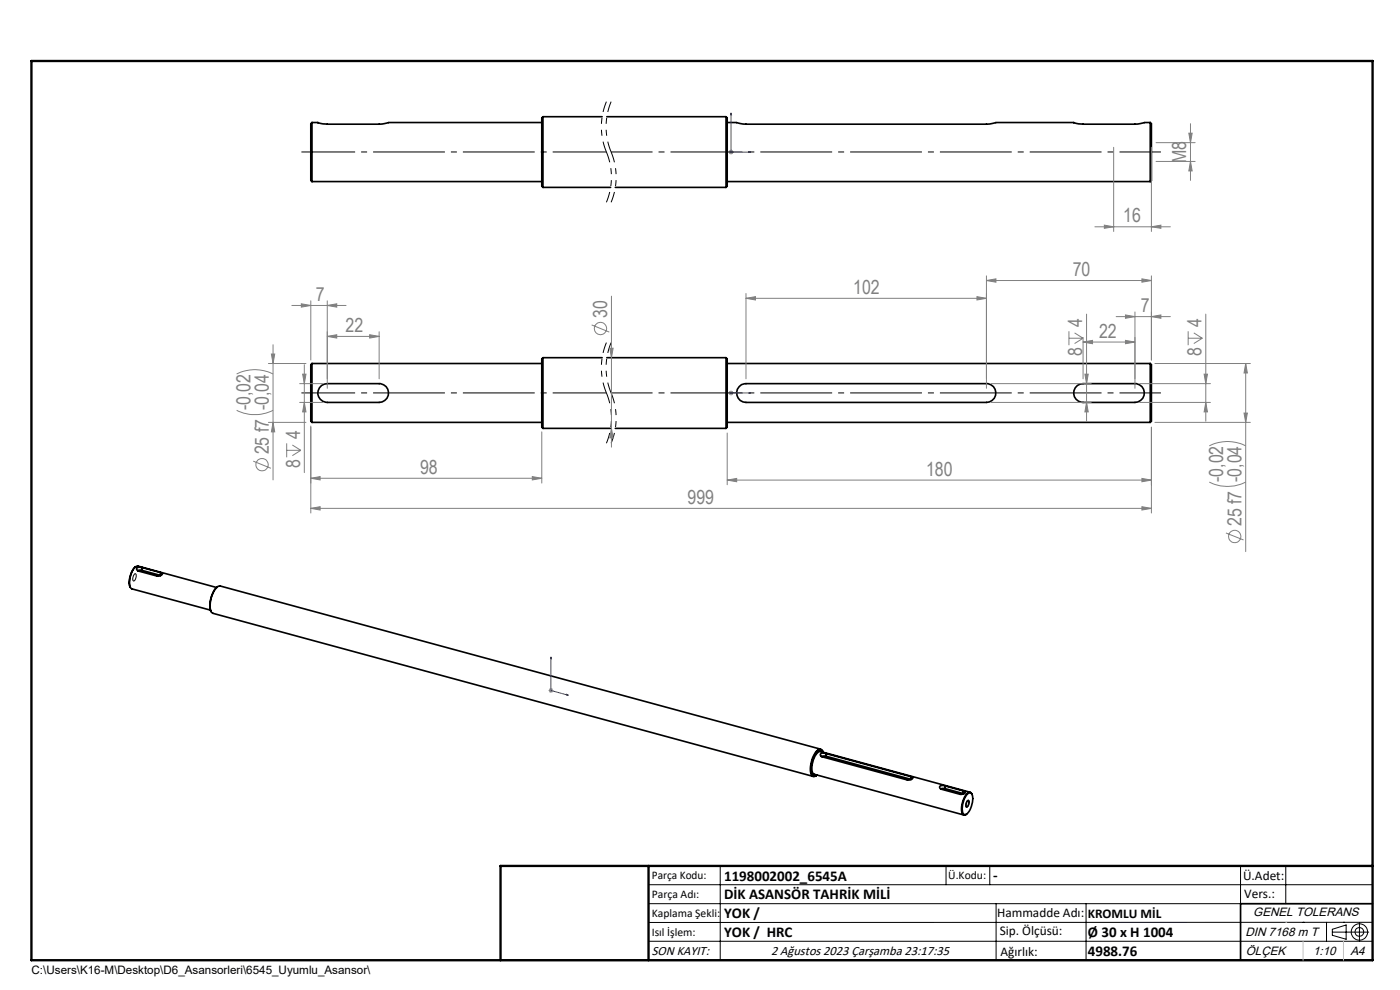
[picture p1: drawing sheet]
<svg xmlns="http://www.w3.org/2000/svg" width="297mm" height="210mm" viewBox="0 0 297 210" stroke-linecap="round" stroke-linejoin="round" font-family="sans-serif">
<g fill="none" stroke="#000" stroke-width=".35">
<path d="M66.2 26v12.5M66.2 26a.95 .95 0 0 0-.3 1v10.5a.95 .95 0 0 0 .3 1M66.2 26h1.3M66.2 38.5h48.7M67.5 26l1.9 .3h11l2-.3M82.4 26h32.5M115.2 24.8v14.9M115.2 24.8a.92 .92 0 0 0-.3 1v12.9a.86 .86 0 0 0 .3 1M115.2 24.8h12.5M115.2 39.7h14.3M128.7 24.8h25.3M130.5 39.7h23.5"/>
<path d="M154 24.8v14.9M154 24.8a.92 .92 0 0 1 .3 1v12.9a.86 .86 0 0 1-.3 1M154.3 26h2M154.3 38.5h89.7M156.3 26l2 .3h51l1.9-.3M211.2 26h16.6M227.8 26l2 .3h11l1.9-.3M242.7 26h1.3M244 26v12.5M244 26a.95 .95 0 0 1 .3 1v10.5a.95 .95 0 0 1-.3 1M66.2 77.1v12.5M66.2 77.1a.95 .95 0 0 0-.3 1.1v10.4a.86 .86 0 0 0 .3 1"/>
<path d="M66.2 77.1h48.7M115.2 75.9v15M115.2 75.9a.86 .86 0 0 0-.3 1v12.9a.95 .95 0 0 0 .3 1.1M115.2 75.9h12.5M128.7 75.9h25.3M154 75.9v15M154 75.9a.86 .86 0 0 1 .3 1v12.9a.95 .95 0 0 1-.3 1.1M154.3 77.1h89.7M244 77.1v12.5M244 77.1a.95 .95 0 0 1 .3 1.1v10.4a.86 .86 0 0 1-.3 1M66.2 89.6h48.7M68.2 81.8l1.2-.4h11a1.99 1.99 0 0 1 2 2 1.99 1.99 0 0 1-2 2h-11a2 2 0 0 1-1.9-1.4 2 2 0 0 1 .7-2.2z"/>
<path d="M115.2 90.9h14.3M130.5 90.9h23.5M154.3 89.6h89.7M156.8 82l.5-.4 1-.2h51a1.99 1.99 0 0 1 2 2 1.99 1.99 0 0 1-2 2h-51a2 2 0 0 1-1.9-1.2 2 2 0 0 1 .4-2.2zM228.6 81.8l1.2-.4h11a1.99 1.99 0 0 1 2 2 1.99 1.99 0 0 1-2 2h-11a2 2 0 0 1-1.9-1.4 2 2 0 0 1 .7-2.2zM28.8 120.2a4.5 4.5 0 0 0-1.2 4.4M30.2 120.4h-1a.31 .31 0 0 0-.2 .3 .31 .31 0 0 0 .1 .3l4.4 1.2 .5-.1 .5-.3-.5-.3M30.2 121l-.5-.1-.5 .2M30.2 120.4l3.8 1.1M30.2 121l3.8 1.1M30.2 120.4v.6M34 122.1h.1"/>
<path d="M34 121.5v.6M46 124.6l-16.7-4.5a1.78 1.78 0 0 0-1.4 1.5 3.1 3.1 0 0 0 0 3.2l16.8 4.6M46.1 124.5a5.4 5.4 0 0 0-1.4 5.2M174.1 158.9l-127.4-34.6a1.57 1.57 0 0 0-1.4 1.3 4.9 4.9 0 0 0-.4 4.4l127.6 34.7M174.6 159.4a.75 .75 0 0 0-.7-.5 .75 .75 0 0 0-.8 .5 5.6 5.6 0 0 0-.9 5.1l.3 .2 .7-.2M174.6 159.6a.74 .74 0 0 0-.7-.6 .74 .74 0 0 0-.7 .6 5.6 5.6 0 0 0-.9 4.8 .61 .61 0 0 0 1 0M175.2 159.8l-.6-.1a.44 .44 0 0 0-.6 .5l.4 .3 18.1 4.9 1-.1 .1-.4-.4-.2M175.2 159.8l18 4.9M175.2 159.8v.6M175.2 160.4l-.9 .1M175.2 160.4l18 4.9M193.2 165.3h.1"/>
<path d="M193.2 164.7v.6M200.5 166.7h-1l-.1 .4 .3 .3 4.2 1.1 .9-.3v-.3l-.4-.1M200.5 167.3h-.9M200.5 166.7l3.9 1.1M200.5 167.3l3.9 1M200.5 166.7v.6M204.4 168.3l.1 .1M204.4 167.8v.5M205 168.7a.68 .68 0 0 1 .9-.5 .68 .68 0 0 1 .4 .8 4.2 4.2 0 0 1-1.4 3.8 .68 .68 0 0 1-.7-.9 5 5 0 0 1 .8-3.2zM205.2 169.9h.1a.72 .72 0 0 1-.1 1.2l-.1 .1a.94 .94 0 0 1 .1-1.3zM205.8 168.1l-31.7-8.7a1.96 1.96 0 0 0-1.6 1.8 2.79 2.79 0 0 0 .2 3l31.8 8.7M206.2 168.5a.62 .62 0 0 0-.6-.5 .62 .62 0 0 0-.6 .5 4.5 4.5 0 0 0-.7 4.3l.3 .1 .5-.2"/>
<path d="M291.2 191.7h-28v12M106.2 203.7h185"/>
</g>
<g fill="none" stroke="#808080" stroke-width=".21">
<path d="M154.6 32.3h1M154.7 31.9l.7 .7M155.1 31.7v1.1M155.4 31.9l-.7 .7M236.3 31.2v17.9M244.3 31.2v17.9M245.3 30.3h8.2M245.3 34.2h8.2M252.2 28.2h.7l-.3 2.1zM252.6 26.2v12.1M252.6 34.2l.3 2.1h-.7zM209.3 59.5l2-.3v.7z"/>
<path d="M209.3 58.5v23.9M209.3 59.5h35M232.3 48.1h16M234.3 47.8l2 .3-2 .3zM242.3 59.2l2 .3-2 .4zM244.3 58.5v17.9M244.3 48.1l2-.3v.6zM50.2 79.3a8.6 8.6 0 0 1 7.7 0M56.9 77.1h8M57.6 75.1h.7l-.4 2zM57.9 73.1v28.7M61.9 64.8h11.5"/>
<path d="M63.9 64.4l2 .4-2 .3zM64.2 79.4h.7l-.3 2zM64.6 77.4v22.9M65.9 63.8v12.6M69.4 64.8l2-.4v.7zM69.4 71.4l2-.4v.7zM69.4 63.8v18.6M69.4 71.4h11M78.4 71l2 .4-2 .3zM80.4 70.4v10M125.5 68.9l3.8 1.5M129.4 73.9h.7l-.4 2z"/>
<path d="M129.7 62.8v32.1M158.3 63.3l2-.4v.7zM158.3 62.3v18.1M158.3 63.3h51M207.3 62.9l2 .4-2 .3zM226.8 71.7h3M226.8 70.3v2.9M228 70.6l1.8 1.1M229.8 71.7l-1.8 1.2M229.8 72.6l2-.4v.7zM229.8 71.6v8.8M229.8 72.6h11"/>
<path d="M230.2 79.4h.7l-.4 2zM230.5 66.6v22.8M236.8 67.2h11.5M238.8 72.2l2 .4-2 .3zM238.8 66.8l2 .4-2 .3zM240.8 66.2v16.2M244.3 67.2l2-.4v.7zM245 77.1h20.3M252.1 70.3v2.9M252.1 71.7h3M253.3 70.6l1.8 1.1M255.1 71.7l-1.8 1.2"/>
<path d="M255.4 79.4h.8l-.4 2zM255.8 66.6v22.8M264.3 77.1v39.9M264.3 77.1l.3 2h-.7zM50.2 87a8.6 8.6 0 0 0 7.7 0M53.7 97.8l3.8 1.5M56.9 89.6h8M57.9 89.6l.4 2h-.7zM60.8 94v3M60.8 95.5h3M62 94.4l1.8 1.1M63.6 85.4h4.8"/>
<path d="M63.6 81.4h4.8M63.8 95.5l-1.8 1.2M64.6 85.4l.3 2h-.7zM65.9 90.4v18.4M114.9 91.6v10.9M129.7 90.9l.4 2h-.7zM154.3 91.9v10.9M154.6 83.4h1M154.7 83l.7 .7M155.1 82.9v1M155.4 83l-.7 .7M210.3 85.4h21.2"/>
<path d="M210.3 81.4h21.2M230.5 85.4l.4 2h-.7zM241.8 85.4h15M241.8 81.4h15M244.3 90.6v18.2M245 89.6h20.3M255.8 85.4l.4 2h-.8zM256.5 94.6a8.6 8.6 0 0 1 7.8 0M263.9 87.6h.7l-.3 2zM65.9 107.8l2-.3v.7zM65.9 101.5l2-.4v.7zM65.9 107.8h178.4"/>
<path d="M65.9 101.5h49M112.9 101.1l2 .4-2 .3zM154.3 101.8l2-.3v.7zM154.3 101.8h90M242.3 101.5l2 .3-2 .4zM242.3 107.5l2 .3-2 .4zM256.5 102.3a8.6 8.6 0 0 0 7.8 0M260.1 113.1l3.7 1.4M116.4 146.5h1M116.5 146.1l.7 .7M116.9 146v1M117.2 146.1l-.7 .7"/>
<circle cx="127.4" cy="69.7" r="1.31"/>
<circle cx="55.6" cy="98.6" r="1.31"/>
<circle cx="261.9" cy="113.8" r="1.31"/>
</g>
<path d="M128.6 21.6a13.9 13.9 0 0 0 0 10.6M128.6 32.2a13.9 13.9 0 0 1 0 10.7M129.6 21.6a13.9 13.9 0 0 0 0 10.6M129.6 32.2a13.9 13.9 0 0 1 0 10.7M128.6 72.7a13.9 13.9 0 0 0 0 10.6M129.6 72.7a13.9 13.9 0 0 0 0 10.6M128.6 83.3a13.9 13.9 0 0 1 0 10.7M129.6 83.3a13.9 13.9 0 0 1 0 10.7" fill="none" stroke="#000" stroke-width=".21" stroke-dasharray="6.3 1.3 1.3 1.3 1.3 1.3" stroke-dashoffset="4" stroke-linecap="butt"/>
<g fill="none" stroke="#000" stroke-width=".21">
<path d="M28.5 121.8a.29 .29 0 0 1 .4 0 .29 .29 0 0 1 0 .4l-.3 .9a.24 .24 0 0 1-.3 .1 .24 .24 0 0 1-.1-.3zM205.2 169.8a.29 .29 0 0 1 .4 0 .29 .29 0 0 1 0 .4l-.3 .9a.24 .24 0 0 1-.3 .1 .24 .24 0 0 1-.1-.3zM137.6 187.7h153.6M137.6 191.7h153.6M137.6 199.7h153.6M152.8 183.7v20M200.7 183.7v4M210 183.7v4M211.3 191.7v12M230.4 191.7v12M263.2 183.7v20M272.8 183.7v8"/>
<path d="M276.4 195.6h.1M281.4 195.6v4.1M282.6 197.7h7.8M282.6 197.1l3-.9v3l-3-.8zM285 195.6h.1M288.4 195.8v3.8M291.2 195.6l-153.6 .1"/>
<circle cx="288.4" cy="197.7" r="1.74"/>
<circle cx="288.4" cy="197.7" r=".93"/>
</g>
<path d="M155.1 23.9l.1 .5h-.2zM155.1 23.9v8.4h4.1M158.9 32.2l.3 .1h-.3zM155 83.4h.2zM155.1 83.4h.1M155.1 83.4h4.1M159.2 83.4h-.3h.3M116.9 139.3l.1 .4h-.2zM116.9 139.3v7.2l3.7 1M120.2 147.3l.4 .2h-.4z" fill="none" stroke="#00f" stroke-width=".21"/>
<path d="M128.6 32.2h-64.7M128.6 83.3h-64.7" fill="none" stroke="#000" stroke-width=".21" stroke-dasharray="15.2 1.3 1.3 1.3" stroke-dashoffset="3.8" stroke-linecap="butt"/>
<path d="M246.3 32.2h-116.7M246.3 83.3h-116.7" fill="none" stroke="#000" stroke-width=".21" stroke-dasharray="15.2 1.3 1.3 1.3" stroke-dashoffset="6.4" stroke-linecap="butt"/>
<path d="M6.7 12.9h284.5v190.8h-284.5zM137.6 183.7v20M291.2 183.7h-185v20" fill="none" stroke="#000" stroke-width=".5"/>
<path d="M272.8 195.6h.1M276.4 199.7v4M285 199.7v4" fill="none" stroke="#c0c0c0" stroke-width=".21"/>
<g fill="#00f">
<path d="M158.9 83.4h.3zM155 83.4h.2z"/>
<path d="M120.2 147.3l.4 .2h-.4zM116.9 139.3l.1 .4h-.2z"/>
<path d="M158.9 32.2l.3 .1h-.3zM155.1 23.9l.1 .5h-.2z"/>
</g>
<g fill="#808080">
<path d="M242.3 101.5l2 .3-2 .4zM154.3 101.8l2-.3v.7zM242.3 107.5l2 .3-2 .4zM65.9 107.8l2-.3v.7zM69.4 64.8l2-.4v.7zM63.9 64.4l2 .4-2 .3zM244.3 67.2l2-.4v.7zM238.8 66.8l2 .4-2 .3zM244.3 48.1l2-.3v.6zM234.3 47.8l2 .3-2 .3z"/>
<path d="M209.3 59.5l2-.3v.7zM242.3 59.2l2 .3-2 .4zM65.9 101.5l2-.4v.7zM112.9 101.1l2 .4-2 .3z"/>
<path d="M207.3 62.9l2 .4-2 .3zM158.3 63.3l2-.4v.7zM78.4 71l2 .4-2 .3zM69.4 71.4l2-.4v.7z"/>
<path d="M238.8 72.2l2 .4-2 .3zM229.8 72.6l2-.4v.7z"/>
<path d="M57.9 89.6l.4 2h-.7zM57.6 75.1h.7l-.4 2zM129.7 90.9l.4 2h-.7zM129.4 73.9h.7l-.4 2zM263.9 87.6h.7l-.3 2zM264.3 77.1l.3 2h-.7z"/>
<path d="M230.5 85.4l.4 2h-.7zM230.2 79.4h.7l-.4 2z"/>
<path d="M64.2 79.4h.7l-.3 2zM64.6 85.4l.3 2h-.7z"/>
<path d="M255.8 85.4l.4 2h-.8zM255.4 79.4h.8l-.4 2z"/>
<path d="M252.2 28.2h.7l-.3 2.1zM252.6 34.2l.3 2.1h-.7z"/>
</g>
<g font-size="4.1" fill="#808080">
<text x="251.6" y="34.6" transform="rotate(-90 251.6 34.6)">M8</text>
<text x="238.3" y="47.2">16</text>
<text x="227.6" y="58.6">70</text>
<text x="67" y="63.9">7</text>
<text x="181" y="62.3">102</text>
<text x="73.3" y="70.4">22</text>
<text x="128.8" y="67.5" transform="rotate(-90 128.8 67.5)">30</text>
<text x="229.6" y="69.4" transform="rotate(-90 229.6 69.4)">4</text>
<text x="233.1" y="71.6">22</text>
<text x="242" y="66.2">7</text>
<text x="254.9" y="69.4" transform="rotate(-90 254.9 69.4)">4</text>
<text x="229.6" y="75.5" transform="rotate(-90 229.6 75.5)">8</text>
<text x="254.9" y="75.5" transform="rotate(-90 254.9 75.5)">8</text>
<text x="53.2" y="87" transform="rotate(-90 53.2 87)">-0,02</text>
<text x="57" y="87" transform="rotate(-90 57 87)">-0,04</text>
<text x="63.6" y="93.2" transform="rotate(-90 63.6 93.2)">4</text>
<text x="57" y="96.4" transform="rotate(-90 57 96.4)">25 f7</text>
<text x="63.6" y="99.3" transform="rotate(-90 63.6 99.3)">8</text>
<text x="89.1" y="100.5">98</text>
<text x="196.5" y="100.9">180</text>
<text x="145.9" y="106.9">999</text>
<text x="259.5" y="102.3" transform="rotate(-90 259.5 102.3)">-0,02</text>
<text x="263.4" y="111.6" transform="rotate(-90 263.4 111.6)">25 f7 -0,04</text>
</g>
<g font-size="3.2">
<text x="153.6" y="186.8">1198002002_6545A</text>
<text x="153.6" y="190.8">DİK ASANSÖR TAHRİK MİLİ</text>
<text x="210.7" y="186.6">-</text>
<text x="153.6" y="194.8">YOK /</text>
<text x="153.6" y="198.8">YOK / HRC</text>
<text x="230.8" y="198.7">Ø 30 x H 1004</text>
<text x="230.8" y="202.8">4988.76</text>
</g>
<g font-size="2.8">
<text x="263.7" y="186.7">Ü.Adet:</text>
<text x="263.9" y="190.5">Vers.:</text>
<text x="211.5" y="194.5">Hammadde Adı:</text>
<text x="230.8" y="194.7">KROMLU MİL</text>
<text x="138.3" y="202.6">SON KAYIT:</text>
<text x="163.6" y="202.6">2 Ağustos 2023 Çarşamba 23:17:35</text>
<text x="212.1" y="198.4">Sip. Ölçüsü:</text>
<text x="212.2" y="202.7">Ağırlık:</text>
</g>
<g font-size="2.6">
<text x="265.9" y="194.4">GENEL TOLERANS</text>
<text x="264.2" y="198.5">DIN 7168 m T</text>
<text x="264.3" y="202.6">ÖLÇEK</text>
<text x="278.5" y="202.6">1:10</text>
<text x="286.5" y="202.6">A4</text>
</g>
<g font-size="2.5">
<text x="138.3" y="186.4">Parça Kodu:</text>
<text x="138.3" y="190.5">Parça Adı:</text>
<text x="201.2" y="186.5">Ü.Kodu:</text>
<text x="138.3" y="194.5">Kaplama Şekli:</text>
<text x="138.3" y="198.6">Isıl İşlem:</text>
<text x="6.7" y="206.7">C:\Users\K16-M\Desktop\D6_Asansorleri\6545_Uyumlu_Asansor\</text>
</g>
</svg>
